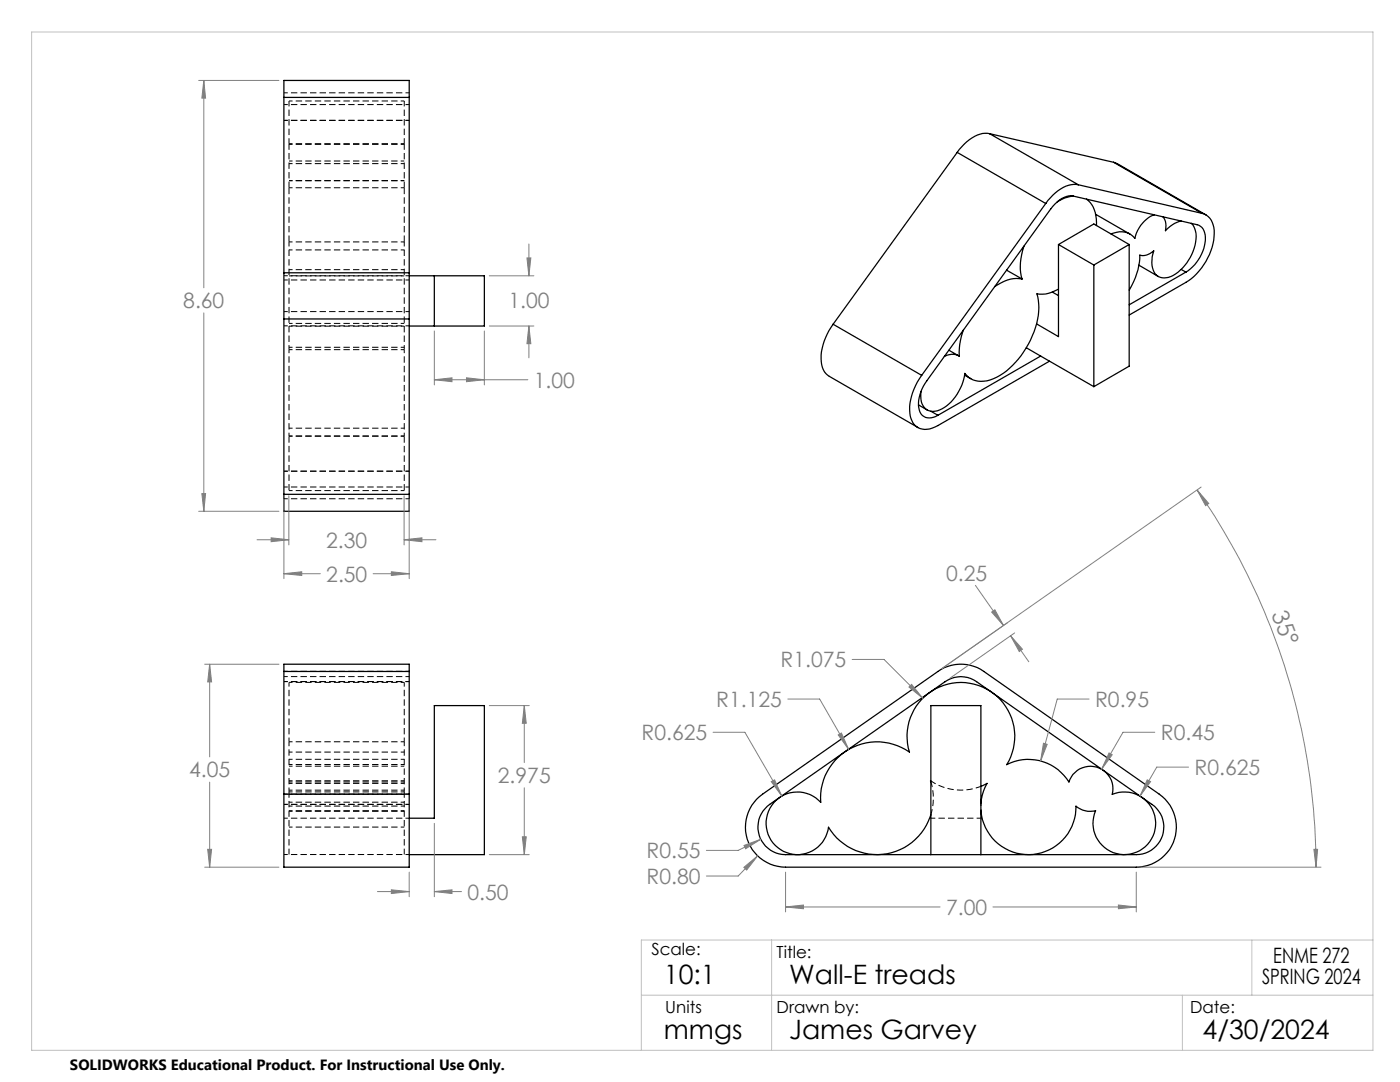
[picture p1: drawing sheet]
<svg xmlns="http://www.w3.org/2000/svg" width="279mm" height="216mm" viewBox="0 0 279 216" stroke-linecap="round" stroke-linejoin="round" font-family="sans-serif">
<g fill="none" stroke="#000" stroke-width=".2" stroke-dasharray="1.3 .6" stroke-dashoffset=".5" stroke-linecap="butt">
<path d="M81.7 18.5h-25M81.7 24h-25M81.7 20.9h-25M56.7 55h25M81.7 55.9h-25M56.7 65h25M81.7 62.2h-25M56.7 99.5h25M81.7 94h-25M81.7 97.2h-25M81.7 134h-25M81.7 136h-25"/>
<path d="M81.7 135h-25M81.7 158.5h-25M56.7 163.3h25M81.7 170.5h-25M81.7 160.5h-25"/>
</g>
<path d="M57.7 158v12.5M80.7 158v12.5" fill="none" stroke="#000" stroke-width=".2" stroke-dasharray="1.3 .6" stroke-dashoffset=".1" stroke-linecap="butt"/>
<g fill="none" stroke="#000" stroke-width=".2" stroke-dasharray="1.3 .6" stroke-dashoffset=".6" stroke-linecap="butt">
<path d="M57.7 37.5h23M57.7 28.8h23M57.7 36.1h23M57.7 32.1h23M57.7 32.6h23M80.7 28.7h-23M80.7 36h-23M80.7 20.1h-23M57.7 55h23M80.7 49.9h-23M80.7 53.8h-23M80.7 48.3h-23"/>
<path d="M57.7 69.8v17.2M57.7 69.8h23M80.7 69.3h-23M80.7 69.8v17.2M80.7 65.1h-23M80.7 64.5h-23M57.7 87h23M57.7 85.4h23M57.7 97.9h23M80.7 136.2h-23M57.7 156h23M57.7 158.5h23"/>
<path d="M57.7 157.7h23M80.7 150.1h-23M80.7 155.8h-23M80.7 152.5h-23M80.7 156.3h-23M80.7 158h-23M80.7 148h-23M80.7 151.5h-23M80.7 152.9h-23M57.7 160.1h23M57.7 165h23M57.7 160.8h23"/>
<path d="M57.7 161.8h23M57.7 161.9h23"/>
</g>
<path d="M57.7 48.3v21.5M80.7 48.3v21.5M57.7 136.2v11.8M80.7 136.2v11.8M57.7 148v10M80.7 148v10M195.8 163.3h-10" fill="none" stroke="#000" stroke-width=".2" stroke-dasharray="1.3 .6" stroke-dashoffset=".4" stroke-linecap="butt"/>
<g fill="none" stroke="#000" stroke-width=".25">
<path d="M56.7 19.4v-3.3h25v3.3M56.7 19.4v35M56.7 19.4h25M81.7 19.4v35M191 30.4l17.7 10.2M191 30.4l-24.7 34.3M197.5 26.7a6.1 6.1 0 0 0-5.6 2.6l-.9 1.1M197.5 26.7l17.7 10.2M197.5 26.7l24.8 5.7M214.2 39.1a4.5 4.5 0 0 0-4.1 2.1l-25.1 34.8a6.9 6.9 0 0 0-1.4 6.3 2.35 2.35 0 0 0 3.6 .6M214.2 39.1l24.7 5.7a2.55 2.55 0 0 1 1.7 3.1 8.5 8.5 0 0 1-3.9 6.4M214.2 39.1l-1.7 .4-1.5 .8"/>
<path d="M215.2 36.9a6.1 6.1 0 0 0-5.6 2.6l-.9 1.1M215.2 36.9l24.7 5.7M216.8 39.7a5.9 5.9 0 0 1 2 5.3M222.3 32.4l.7 .3 17.7 10.2M222.3 32.4l17.6 10.2M56.7 54.4v9.2M56.7 54.4h25M81.7 54.4v9.2M81.7 55h15v10.1h-15M86.7 55v10.1M200.9 53.9l3.1 1.8M204 55.7a6.9 6.9 0 0 0-5.5 1.5"/>
<path d="M204.4 49.1a10.7 10.7 0 0 0-.4 6.6M208.7 40.6l-24.8 34.3M210 58.3l1.2 .7M211.2 57.7a6.3 6.3 0 0 1-4.3 .9 12.8 12.8 0 0 1-1.2 9.2 15.4 15.4 0 0 1-8.1 8 4.4 4.4 0 0 1-5.1-1.3 9.2 9.2 0 0 1-5.5 7.5 2.56 2.56 0 0 1-3.2-2.9v-1M211.2 48.8v18.4l-4.3-2.6M211.2 48.8l7.1 4.1M211.2 48.8l7.1-4.1 7.1 4.1M218.3 52.9v24.3M218.7 42.8l6.8 3.9M225.4 48.8v24.3l-7.1 4.1M225.4 48.8l-7.1 4.1M227.3 52.9l3.9 2.3"/>
<path d="M230.4 42.9a6.4 6.4 0 0 0-3.9 4.7 3.9 3.9 0 0 0-4.8-.9M232.1 43.3l.5 .9 .1 .8-.1 1 1.4-1.2 1.7-.7M235.7 53.8l1 .5M236.7 54.3l-11.3 6.5M237.7 44.6a4.4 4.4 0 0 1 .8 4.3 9.2 9.2 0 0 1-5.3 6.5 2.45 2.45 0 0 1-3.3-2.4v-1.7l.4-1.2a2.94 2.94 0 0 1-2.8 .8 14.1 14.1 0 0 1-2.1 7M239.9 42.6a3.6 3.6 0 0 1 2.4 4 12.3 12.3 0 0 1-5.6 9.7l-11.3 6.6M56.7 63.6v35M56.7 63.6h25M81.7 63.6v35M166.3 64.7a10.8 10.8 0 0 0-2.2 8.6 3 3 0 0 0 1.4 1.8l17.7 10.2M166.3 64.7l17.6 10.2M189.4 69.9l1.9 1.1"/>
<path d="M192.2 65.9l-.7 2.9v2.3a2.97 2.97 0 0 0-3 0M192.5 74.9l1.2 .7M204.8 69.4l2.9 1.6M207.7 71l-20.5 11.9M207.7 71l10.6 6.2M209.4 72.1l-22.2 12.8a3.9 3.9 0 0 1-4.4 .2 5.3 5.3 0 0 1-1-5.4l.3-1.4 .6-1.4 1.2-2M56.7 98.6v3.4h25v-3.4M56.7 98.6h25M183.3 80.8l1.7 1M185.8 82.1l1.4 .8M56.7 134v-1.5h25v1.5M56.7 134h25"/>
<path d="M56.7 134v24.5M81.7 134v24.5M56.7 158.5v14.5h25v-14.5M56.7 158.5h25M151 159.5l1.2-1 35-24.5a8 8 0 0 1 9.2 0l35 24.5a8 8 0 0 1 3 8.9 8 8 0 0 1-7.6 5.6h-70a8 8 0 0 1-7.4-4.8 8 8 0 0 1 1.6-8.7zM185.8 155.9v.1M195.8 156.9l1.2-.6a9.6 9.6 0 0 0-1.2 4M81.7 163.3h5v-22.5h10v29.7h-15M153.1 160.9l35.5-24.9a5.4 5.4 0 0 1 6.3 0l35 24.5a5.5 5.5 0 0 1 2.1 6.2 5.5 5.5 0 0 1-5.2 3.8h-70a5.5 5.5 0 0 1-5.2-3.5 5.5 5.5 0 0 1 1.5-6.1zM185.8 170.5v-29.7h10v29.7M195.8 161.7a9.5 9.5 0 0 0 9.9 8.8 9.5 9.5 0 0 0 9-9.6 4.6 4.6 0 0 0 4 .9 6.3 6.3 0 0 0 4.8 8.7 6.3 6.3 0 0 0 7.1-7 6.3 6.3 0 0 0-8.6-5 4.5 4.5 0 0 0-3.2-5.4 4.5 4.5 0 0 0-5.5 2.9 9.5 9.5 0 0 0-12.4-3.4 10.7 10.7 0 0 0-7.8-16.3 10.7 10.7 0 0 0-11.6 13.8 11.3 11.3 0 0 0-12-.6 11.3 11.3 0 0 0-5.7 10.6 6.2 6.2 0 0 0-9.8 .6 6.2 6.2 0 0 0 2.9 9.4 6.2 6.2 0 0 0 8.4-5 11.3 11.3 0 0 0 11.1 5.3 11.3 11.3 0 0 0 9.4-7.8"/>
</g>
<path d="M57.7 37.5v10.8M57.7 28.7v8.8M80.7 37.5v10.8M80.7 28.7v8.8M57.7 87v10.9M80.7 87v10.9" fill="none" stroke="#000" stroke-width=".2" stroke-dasharray="1.3 .6" stroke-linecap="butt"/>
<path d="M57.7 28.7v-8.6M80.7 28.7v-8.6M185.8 155.8a10.7 10.7 0 0 0 10 1.1M185.8 162.5a11.2 11.2 0 0 0 0-6.5" fill="none" stroke="#000" stroke-width=".2" stroke-dasharray="1.3 .6" stroke-dashoffset=".2" stroke-linecap="butt"/>
<path d="M195.8 160.3v1.4" fill="none" stroke="#000" stroke-width=".2" stroke-dasharray="1.3 .6" stroke-dashoffset=".7" stroke-linecap="butt"/>
<g fill="none" stroke="#808080" stroke-width=".2">
<path d="M39.7 16.1h16M40.7 16.1v41.3M40.7 16.1l.3 3.5h-.7zM97.6 55h8.9M105.2 51.5h.7l-.3 3.5zM105.6 48.7v6.3M40.7 62.4v39.6M86.7 66v10.8M86.7 75.8h18.6M86.7 75.8l3.5-.4v.8zM93.1 75.4l3.6 .4-3.6 .4zM96.7 66v10.8"/>
<path d="M97.6 65.1h8.9M105.6 65.1v6.3M105.6 65.1l.3 3.5h-.7zM40.3 98.5h.7l-.3 3.5zM56.7 99.6v15.9M57.6 98.9v9.8M80.6 98.9v9.8M81.7 99.6v15.9M238.9 97.8l2.3 2.7-.6 .4zM238.9 97.8a131 131 0 0 1 23.7 75.2M239.7 97.2l-51.7 36.2M39.7 102h16"/>
<path d="M51.3 107.7h6.3M54.1 107.3l3.5 .4-3.5 .4zM56.7 114.5h7.2M56.7 114.5l3.5-.4v.7zM74.5 114.5h7.2M78.1 114.1l3.6 .4-3.6 .3zM80.6 107.7h6.4M80.6 107.7l3.6-.4v.8zM194.7 116.8l5.6 8M40.9 132.5h14.8M41.8 132.5v18.5M41.8 132.5l.4 3.6h-.7z"/>
<path d="M157.2 139.5h6.4l5.8 10M170.1 131.6h6.3l7.7 7.7M181.4 137.1l.5-.5 2.2 2.7zM197.9 122.1l.6-.4 1.8 3.1zM201.7 126.9l3.6 5.1M201.7 126.9l2.3 2.6-.6 .5zM202.5 126.3l-13.1 9.1M217.3 139.5h-6.3l-3.3 12.3M41.8 156.1v16.9M97.6 140.8h8M104.6 140.8v11.4M104.6 157.2v13.3"/>
<path d="M104.6 140.8l.4 3.5h-.8zM142.3 146.1h6.4l7.3 12.8M153.9 156l.7-.4 1.4 3.3zM167.3 146.6l.6-.3 1.5 3.2zM208.2 148.3l.8 .2-1.3 3.3zM221.3 150.2l.7 .4-2.1 2.9zM229 155.6l.6 .4-2.1 2.9zM230.5 146.1h-6.4l-4.2 7.4M237.2 153.1h-6.3l-3.4 5.8M40.9 173h14.8M41.5 169.5h.7l-.4 3.5zM75.3 177.9h6.4"/>
<path d="M78.1 177.6l3.6 .3-3.6 .4zM81.7 174v4.9M86.7 164.3v14.6M86.7 177.9h5.4M86.7 177.9l3.5-.3v.7zM97.6 170.5h8M104.2 167h.8l-.4 3.5zM148.4 173.1l2.8-2.3-2.2 2.8zM148.5 168.7l3.3-1.2-3 1.9zM151.2 170.8l-3.9 4h-6.3M151.8 167.5l-4.5 2.2h-6.3M156.8 174v8"/>
<path d="M226.8 174v8M227.8 173h35.8M262.2 169.5h.8l-.4 3.5zM156.8 181h30.8M156.8 181l3.5-.4v.7zM198.2 181h28.6M223.2 180.6l3.6 .4-3.6 .3z"/>
</g>
<path d="M6.3 6.4h267.7v203.2h-267.7zM128 198.6h146M154 187.6v22M236 198.6v11M249.8 187.6v11M274 187.6h-146v22" fill="none" stroke="#c0c0c0" stroke-width=".2"/>
<g fill="#808080">
<path d="M104.6 140.8l.4 3.5h-.8zM104.2 167h.8l-.4 3.5zM86.7 177.9l3.5-.3v.7zM78.1 177.6l3.6 .3-3.6 .4zM41.8 132.5l.4 3.6h-.7zM41.5 169.5h.7l-.4 3.5zM93.1 75.4l3.6 .4-3.6 .4zM86.7 75.8l3.5-.4v.8zM105.2 51.5h.7l-.3 3.5zM105.6 65.1l.3 3.5h-.7zM56.7 114.5l3.5-.4v.7zM78.1 114.1l3.6 .4-3.6 .3zM54.1 107.3l3.5 .4-3.5 .4zM80.6 107.7l3.6-.4v.8zM40.3 98.5h.7l-.3 3.5zM40.7 16.1l.3 3.5h-.7zM156.8 181l3.5-.4v.7zM223.2 180.6l3.6 .4-3.6 .3zM148.4 173.1l.6 .5 2.2-2.8zM148.5 168.7l.3 .7 3-1.9zM153.9 156l2.1 2.9-1.4-3.3zM167.3 146.6l2.1 2.9-1.5-3.2zM181.9 136.6l-.5 .5 2.7 2.2zM208.2 148.3l-.5 3.5 1.3-3.3zM221.3 150.2l-1.4 3.3 2.1-2.9zM229 155.6l-1.5 3.3 2.1-2.9zM197.9 122.1l.6-.4 1.8 3.1zM201.7 126.9l2.3 2.6-.6 .5z"/>
<path d="M262.2 169.5h.8l-.4 3.5zM238.9 97.8l2.3 2.7-.6 .4z"/>
</g>
<g font-size="5.3">
<text x="132.5" y="196.4">10:1</text>
<text x="157.5" y="196.4">Wall-E treads</text>
<text x="132.5" y="207.4">mmgs</text>
<text x="157.5" y="207.4">James Garvey</text>
<text x="240" y="207.4">4/30/2024</text>
</g>
<text font-size="4.7" fill="#808080" x="253.7" y="122.6" transform="rotate(69 253.7 122.6)">35°</text>
<g font-size="4.2" fill="#808080">
<text x="36.6" y="61.5">8.60</text>
<text x="101.5" y="61.5">1.00</text>
<text x="106.5" y="77.4">1.00</text>
<text x="65.1" y="109.3">2.30</text>
<text x="65.1" y="116">2.50</text>
<text x="188.8" y="115.9">0.25</text>
<text x="155.8" y="133.2">R1.075</text>
<text x="142.9" y="141.1">R1.125</text>
<text x="218.6" y="141.1">R0.95</text>
<text x="128" y="147.7">R0.625</text>
<text x="231.7" y="147.7">R0.45</text>
<text x="37.7" y="155.1">4.05</text>
<text x="238.4" y="154.7">R0.625</text>
<text x="99.4" y="156.3">2.975</text>
<text x="129" y="171.3">R0.55</text>
<text x="93.3" y="179.5">0.50</text>
<text x="129" y="176.4">R0.80</text>
<text x="188.8" y="182.5">7.00</text>
</g>
<g font-size="4.2">
<text x="251.9" y="196.4">SPRING 2024</text>
<text x="254.1" y="192.2">ENME 272</text>
</g>
<g font-size="3.3">
<text x="130" y="190.6">Scale:</text>
<text x="155" y="191.2">Title:</text>
<text x="132.8" y="202.2">Units</text>
<text x="155" y="202.2">Drawn by:</text>
<text x="237.5" y="202.2">Date:</text>
</g>
<text font-size="3" x="14" y="213.5">SOLIDWORKS Educational Product. For Instructional Use Only.</text>
</svg>
